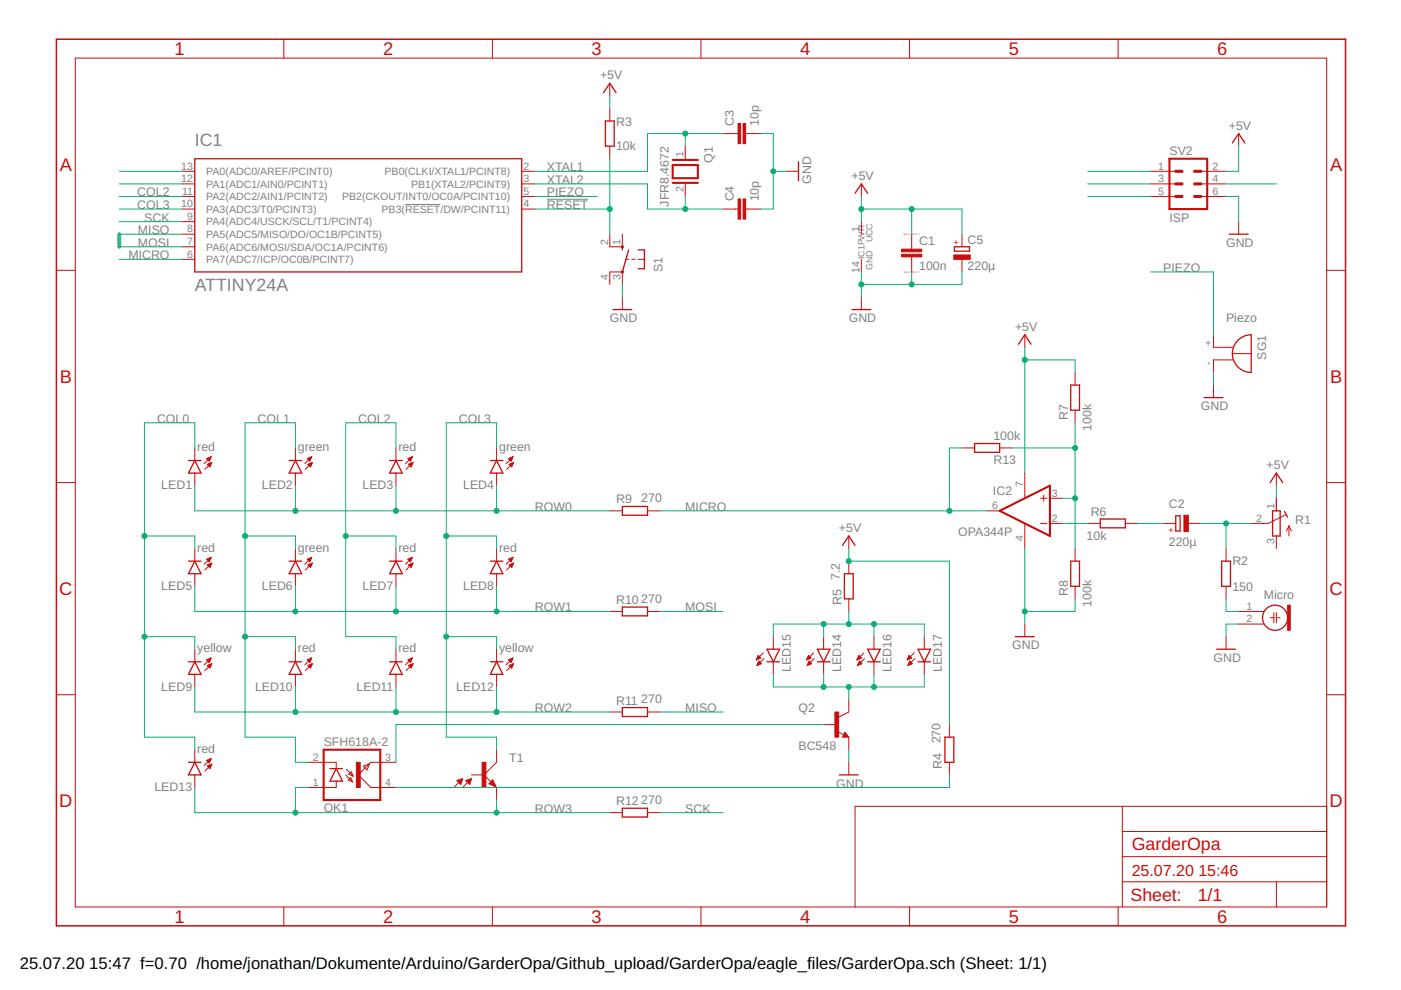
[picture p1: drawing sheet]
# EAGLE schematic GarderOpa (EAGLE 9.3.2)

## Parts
C1  100n  CC0603  [C0603]
C2  220µ  CPOL-EUE2-4  [E2-4]
C3  10p  C-EU025-024X044  [C025-024X044]
C4  10p  C-EU025-024X044  [C025-024X044]
C5  220µ  CPOL-EUE2-4  [E2-4]
IC1  ATTINY24A  ATTINY24/44/84-PU  [DIL14]
IC2  OPA344P  [DIL08]
LED1  red  LED3MM  [LED3MM]
LED2  green  LED3MM  [LED3MM]
LED3  red  LED3MM  [LED3MM]
LED4  green  LED3MM  [LED3MM]
LED5  red  LED3MM  [LED3MM]
LED6  green  LED3MM  [LED3MM]
LED7  red  LED3MM  [LED3MM]
LED8  red  LED3MM  [LED3MM]
LED9  yellow  LED3MM  [LED3MM]
LED10  red  LED3MM  [LED3MM]
LED11  red  LED3MM  [LED3MM]
LED12  yellow  LED3MM  [LED3MM]
LED13  red  LED3MM  [LED3MM]
LED14  LED5MM  [LED5MM]
LED15  LED5MM  [LED5MM]
LED16  LED5MM  [LED5MM]
LED17  LED5MM  [LED5MM]
M1  Micro  ELECTRET_MICROPHON-WM-61B  [WM-61B]
OK1  SFH618A-2  [DIP4]
Q1  JFR8.4672  XTAL/S  [QS]
Q2  BC548  [TO92-EBC]
R1  R-TRIMM43P  [RTRIM43P]
R2  150  R-EU_0204/7  [0204/7]
R3  10k  R-EU_R0603  [R0603]
R4  270  R-EU_R0603  [R0603]
R5  7.2  R-EU_R0603  [R0603]
R6  10k  R-EU_0204/7  [0204/7]
R7  100k  R-EU_0204/7  [0204/7]
R8  100k  R-EU_0204/7  [0204/7]
R9  270  R-EU_R0603  [R0603]
R10  270  R-EU_R0603  [R0603]
R11  270  R-EU_R0603  [R0603]
R12  270  R-EU_R0603  [R0603]
R13  100k  R-EU_0204/7  [0204/7]
S1  10-XX  [B3F-10XX]
SG1  Piezo  EB2505  [EB2505]
SV2  ISP  MA03-2  [MA03-2]
T1  SFH303  [SFH303]

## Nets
!RESET: IC1.4(PB3(!RESET!/DW/PCINT11)) R3.1 S1.2(S1) SV2.5
+5V: C1.1 C5.+ IC1.1(UCC) IC2.7(V+) R1.1(E) R3.2 R4.2 R5.2 R7.2 SV2.2
COL0: IC1.13(PA0(ADC0/AREF/PCINT0)) LED1.K(C) LED5.K(C) LED9.K(C) LED13.K(C)
COL1: IC1.12(PA1(ADC1/AIN0/PCINT1)) LED2.K(C) LED6.K(C) LED10.K(C) OK1.2(C)
COL2: IC1.11(PA2(ADC2/AIN1/PCINT2)) LED3.K(C) LED7.K(C) LED11.K(C)
COL3: IC1.10(PA3(ADC3/T0/PCINT3)) LED4.K(C) LED8.K(C) LED12.K(C) T1.2(C)
GND: C1.2 C3.2 C4.2 C5.- IC1.14(GND) IC2.4(V-) M1.2 Q2.E R8.1 S1.3(P) SG1.- SV2.6
MICRO: IC1.6(PA7(ADC7/ICP/OC0B/PCINT7)) IC2.6(OUT) R9.2 R13.2
MISO: IC1.8(PA5(ADC5/MISO/DO/OC1B/PCINT5)) R11.2 SV2.1
MOSI: IC1.7(PA6(ADC6/MOSI/SDA/OC1A/PCINT6)) R10.2 SV2.4
N$1: OK1.3(EMIT) Q2.B
N$2: OK1.4(COL) R4.1
N$3: M1.1 R2.2
N$4: LED14.K(C) LED15.K(C) LED16.K(C) LED17.K(C) Q2.C
N$5: LED14.A LED15.A LED16.A LED17.A R5.1
N$6: C2.- R1.2(S) R2.1
N$7: C2.+ R6.2
N$8: IC2.2(-IN) R6.1
N$9: IC2.3(+IN) R7.1 R8.2 R13.1
PIEZO: IC1.5(PB2(CKOUT/INT0/OC0A/PCINT10)) SG1.+
ROW0: LED1.A LED2.A LED3.A LED4.A R9.1
ROW1: LED5.A LED6.A LED7.A LED8.A R10.1
ROW2: LED9.A LED10.A LED11.A LED12.A R11.1
ROW3: LED13.A OK1.1(A) R12.1 T1.1(E)
SCK: IC1.9(PA4(ADC4/USCK/SCL/T1/PCINT4)) R12.2 SV2.3
XTAL1: C3.1 IC1.2(PB0(CLKI/XTAL1/PCINT8)) Q1.1
XTAL2: C4.1 IC1.3(PB1(XTAL2/PCINT9)) Q1.2
Unconnected: R1.3(A) S1.1(S) S1.4(P1) T1.3(B)

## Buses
SPI:CLK,INT,MISO,MOSI
